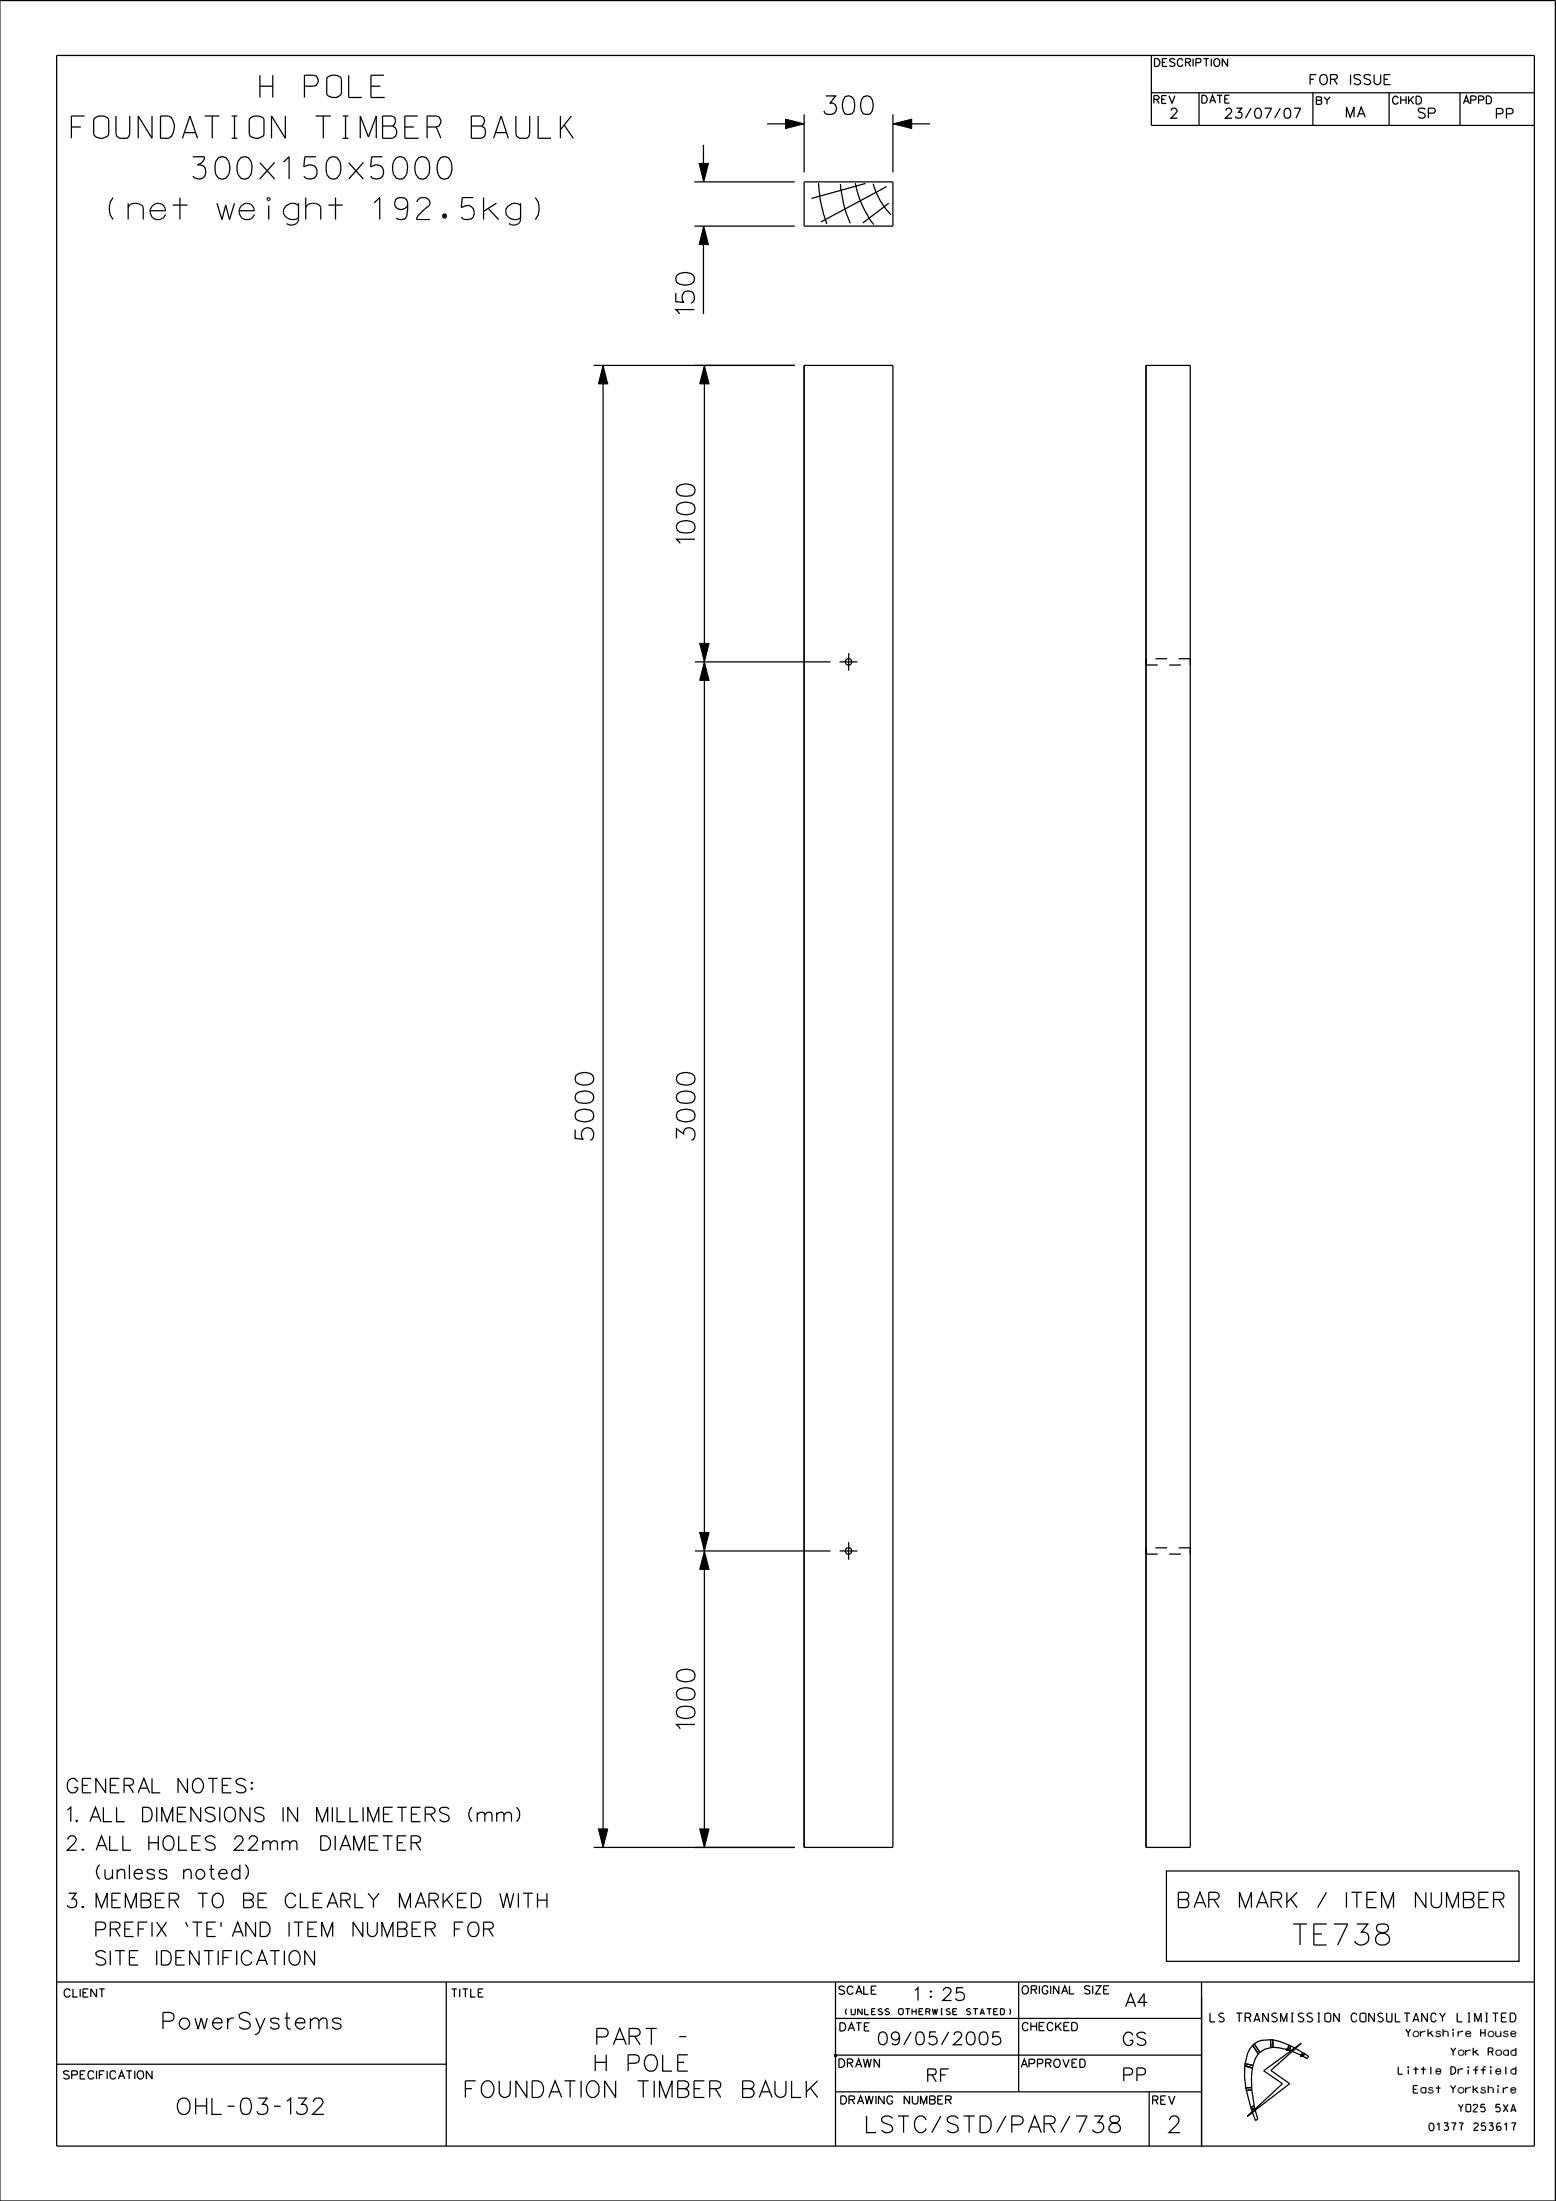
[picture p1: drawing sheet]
<svg xmlns="http://www.w3.org/2000/svg" width="210mm" height="297mm" viewBox="0 0 210 297" stroke-linecap="round" stroke-linejoin="round" font-family="sans-serif">
<path d="M113.3 89.3h2.4M114.5 90.5v-2.4M113.3 209.3h2.4M114.5 210.5v-2.4" fill="none" stroke="#000" stroke-width=".17" stroke-dasharray="3.2 1.6 .8 1.6" stroke-linecap="butt"/>
<g fill="none" stroke="#000" stroke-width=".17">
<path d="M0 .1h209.9v296.9h-209.9zM7.6 7.5h199.5v282.1h-199.5zM94.9 19.5v5M103.5 16.7h5M108.5 15.4v7.9M120.5 16.7h5M120.5 15.4v7.9M155.4 12.5h51.7M155.4 7.5v9.4h51.7M155.7 13.4h.6l.1-.3-.2-.2h-.5v1.1M157.4 12.9h-.6v1.1M157.8 12.9l.4 1.1 .4-1.1"/>
<path d="M161.8 12.5v4.4M177.2 12.5v4.4M187.5 12.5v4.4M197 12.5v4.4M93.7 30.5h13.6M93.7 24.5h13.6M94.9 30.5v11.9M108.5 24.5h12v6h-12zM110.5 24.7a18.3 18.3 0 0 0 1.1 5.5M113.4 24.8a15.5 15.5 0 0 0 1.3 5.3M115.4 24.7a13.2 13.2 0 0 0 2.5 5.6M116.8 24.8l-7.3 2"/>
<path d="M117.8 24.8a9.5 9.5 0 0 0 2.5 4.2M119.7 25.2l-8.9 4.8M120 27.4l-3.6 2.7M80.1 49.3h27.2M81.4 49.3v200M95.1 49.3v200M108.5 49.3h12v200h-12zM154.7 49.3h5.9v200h-5.9zM93.8 89.3h18.3M154.7 88.9v.8zM93.8 209.3h18.3M154.7 208.9v.8z"/>
<path d="M80.1 249.3h27.2M157.4 252.5h47.6v12.2h-47.6zM7.6 278.5h52.6M7.6 267.5h199.5M60.2 267.5v22.1M112.8 277.3h49.4M112.8 272.4h49.4M112.8 267.5v22.1M137.5 267.5v14.8M162.2 267.5v22.2M168 278.8v1.4l.1 1.6M168 278.8l1 .3"/>
<path d="M168 278.8h.1M168 278.5v.3M168 278.5l1.1 .2M169 279.1l-.1 1.2v1.4M169 279.1h.1M169.1 276l-.4 .5-.3 .6-.4 1.4M169.1 276l.7 1.1M169.1 276h.1M169.1 278.7h.1M169.1 278.7l-.1 .4M169.3 275.8l-.2 .2M169.3 275.8h.1"/>
<path d="M169.3 275.8l.7 1.1M169.8 277.1l-.4 .7-.3 .9M169.8 277.1h.1M170 276.9h.1M170 276.9l-.2 .2M170.5 279.4l5.1-3.7-4.1 3.7 2.6 1.8-5.8 4.4 4.8-4.4zM171.5 275.2l-1.3 .1-.9 .5M171.5 275.2v1.1M171.5 275.2h.3M171.5 276.3l-.8 .2-.7 .4M171.5 276.3h.1M171.8 276.3l2 .3"/>
<path d="M171.8 276.3h.1M171.8 276.3h-.3M173.8 276.6h.1M173.8 276.6l.3 .1M173.9 276l-1.1-.5-1-.3v1.1M173.9 276h.1M173.9 276l-.1 .6M173.9 276h.2M174.1 276.7h.1M174.1 276v.7M174.1 276h.1M174.1 276l.6 .3-.5 .4h-.1"/>
<path d="M175.7 277.4h.1M175.7 277.4l.2 .1M175.8 277l-.9-.6-.5 .4 1.3 .6M175.8 277h.1M175.8 277l-.1 .4M175.8 277l.2 .1M175.9 277.5h.1M175.9 277.5l.5 .3M176 277.1h.1M176 277.1l-.1 .4M176 277.1l.6 .4M176.4 277.8h.1"/>
<path d="M176.6 277.5h.1M176.6 277.5l-.2 .3M112.8 282.3h49.4M155.1 282.3v7.3M155.6 283.4l.6-.1v-.4l-.2-.1h-.4v1.2M157.3 282.8h-.6v1.2M157.7 282.8l.4 1.2 .5-1.2M168.1 281.8h.1M168.1 281.8l.1 .3M168.2 282.1h.1M168.2 282.1l.6 2.3M168.8 284.4h.1"/>
<path d="M168.8 284.4l.1 .2M168.9 284.6h.1M168.9 281.7h.1M168.9 281.7l-.8 .1M168.9 281.7v.3M168.9 282h.1M168.9 282l-.7 .1M168.9 282l.4 2.1M169 285.1l.4-.4 .3 1.3-.3 .2zM169.3 284.1h.1M169.3 284.1l-.5 .3M169.3 284.1l.1 .3"/>
<path d="M169.4 284.4l-.5 .2M169.4 284.4v.2l-.4 .4-.1-.4M169.7 286h.1"/>
<circle cx="114.5" cy="89.3" r=".44"/>
<circle cx="114.5" cy="209.3" r=".44"/>
</g>
<g fill="#000">
<path d="M112.6 277.2h.3v.3h-.3z" fill-rule="evenodd"/>
<path d="M173.7 276.4h.3v.3h-.3z" fill-rule="evenodd"/>
<path d="M175.5 277.2h.3v.3h-.3z" fill-rule="evenodd"/>
</g>
<path d="M106 16.1l2.5 .6-2.5 .6zM120.5 16.7l2.5-.6v1.2zM95 30.5l.6 2.5h-1.3zM94.3 22h1.3l-.6 2.5zM81.4 49.3l.6 2.5h-1.2zM95.1 49.3l.6 2.5h-1.3zM95.1 89.3l.6 2.5h-1.3zM94.4 86.8h1.3l-.6 2.5zM95.1 209.3l.6 2.5h-1.3zM94.4 206.8h1.3l-.6 2.5zM80.8 246.8h1.2l-.6 2.5zM94.4 246.8h1.3l-.6 2.5z" fill="#000" stroke="#000" stroke-width=".13"/>
<path d="M154.7 89.7h5.9M160.6 89.7v-.8M160.6 88.9h-5.9M154.7 209.7h5.9M160.6 209.7v-.8M160.6 208.9h-5.9" fill="none" stroke="#000" stroke-width=".17" stroke-dasharray="1.6 1.6" stroke-linecap="butt"/>
<g font-size="3">
<text x="35.1" y="13.1">H POLE</text>
<text x="9.7" y="18.6">FOUNDATION TIMBER BAULK</text>
<text x="14.3" y="29.6">(net weight 192.5kg)</text>
<text x="26" y="24.1">300x150x5000</text>
</g>
<text font-size="2.8" x="174.5" y="262.4">TE738</text>
<g font-size="2.5">
<text x="111.2" y="15.5">300</text>
<text x="93.7" y="42.3" transform="rotate(-90 93.7 42.3)">150</text>
<text x="93.8" y="73.3" transform="rotate(-90 93.8 73.3)">1000</text>
<text x="80.1" y="153.9" transform="rotate(-90 80.1 153.9)">5000</text>
<text x="93.8" y="153.9" transform="rotate(-90 93.8 153.9)">3000</text>
<text x="93.8" y="233.3" transform="rotate(-90 93.8 233.3)">1000</text>
</g>
<g font-size="2.2">
<text x="22" y="273.8">PowerSystems</text>
<text x="80.6" y="275.9">PART -</text>
<text x="80.3" y="279.5">H POLE</text>
<text x="24" y="285.3">OHL-03-132</text>
<text x="62.8" y="283">FOUNDATION TIMBER BAULK</text>
<text x="117" y="287.8">LSTC/STD/PAR/738</text>
<text x="157.8" y="287.8">2</text>
</g>
<text font-size="2.1" x="159.1" y="257.4">BAR MARK / ITEM NUMBER</text>
<g font-size="1.9">
<text x="9.1" y="241.9">GENERAL NOTES:</text>
<text x="9.1" y="245.8">1. ALL DIMENSIONS IN MILLIMETERS (mm)</text>
<text x="9.1" y="249.7">2. ALL HOLES 22mm DIAMETER</text>
<text x="9.1" y="257.4">3. MEMBER TO BE CLEARLY MARKED WITH</text>
<text x="11.1" y="253.6">(unless noted)</text>
<text x="10.7" y="261.3">PREFIX ‘TE’ AND ITEM NUMBER FOR</text>
<text x="10.6" y="265.2">SITE IDENTIFICATION</text>
</g>
<g font-size="1.7">
<text x="123.5" y="270">1 : 25</text>
<text x="118.6" y="275.9">09/05/2005</text>
<text x="151.7" y="276">GS</text>
<text x="152" y="270.8">A4</text>
<text x="125.2" y="280.9">RF</text>
<text x="151.7" y="280.8">PP</text>
</g>
<g font-size="1.4">
<text x="176.8" y="11.4">FOR ISSUE</text>
<text x="158" y="16">2</text>
<text x="165.4" y="16">23/07/07</text>
<text x="181.7" y="15.8">MA</text>
<text x="191.4" y="15.9">SP</text>
<text x="202" y="16">PP</text>
</g>
<text font-size="1.2" x="163.3" y="272.8">LS TRANSMISSION CONSULTANCY LIMITED</text>
<g font-size="1.1">
<text x="8.7" y="269.5">CLIENT</text>
<text x="60.9" y="269.5">TITLE</text>
<text x="113.2" y="269.1">SCALE</text>
<text x="138" y="269.1">ORIGINAL SIZE</text>
<text x="113.4" y="274.1">DATE</text>
<text x="138" y="274">CHECKED</text>
<text x="8.6" y="280.5">SPECIFICATION</text>
<text x="113.3" y="278.9">DRAWN</text>
<text x="137.8" y="279">APPROVED</text>
<text x="113.5" y="283.9">DRAWING NUMBER</text>
<text x="155.6" y="283.9">REV</text>
</g>
<g font-size="1">
<text x="155.8" y="9">DESCRIPTION</text>
<text x="155.7" y="14">REV</text>
<text x="162.2" y="13.9">DATE</text>
<text x="177.7" y="14.1">BY</text>
<text x="188" y="14">CHKD</text>
<text x="197.5" y="14">APPD</text>
<text x="189.7" y="274.8">Yorkshire House</text>
<text x="188.7" y="279.9">Little Driffield</text>
<text x="195.8" y="277.4">York Road</text>
<text x="190.7" y="282.4">East Yorkshire</text>
<text x="192.9" y="287.5">01377 253617</text>
<text x="196.8" y="285">YO25 5XA</text>
</g>
<text font-size=".8" x="114" y="271.8">(UNLESS OTHERWISE STATED)</text>
</svg>
